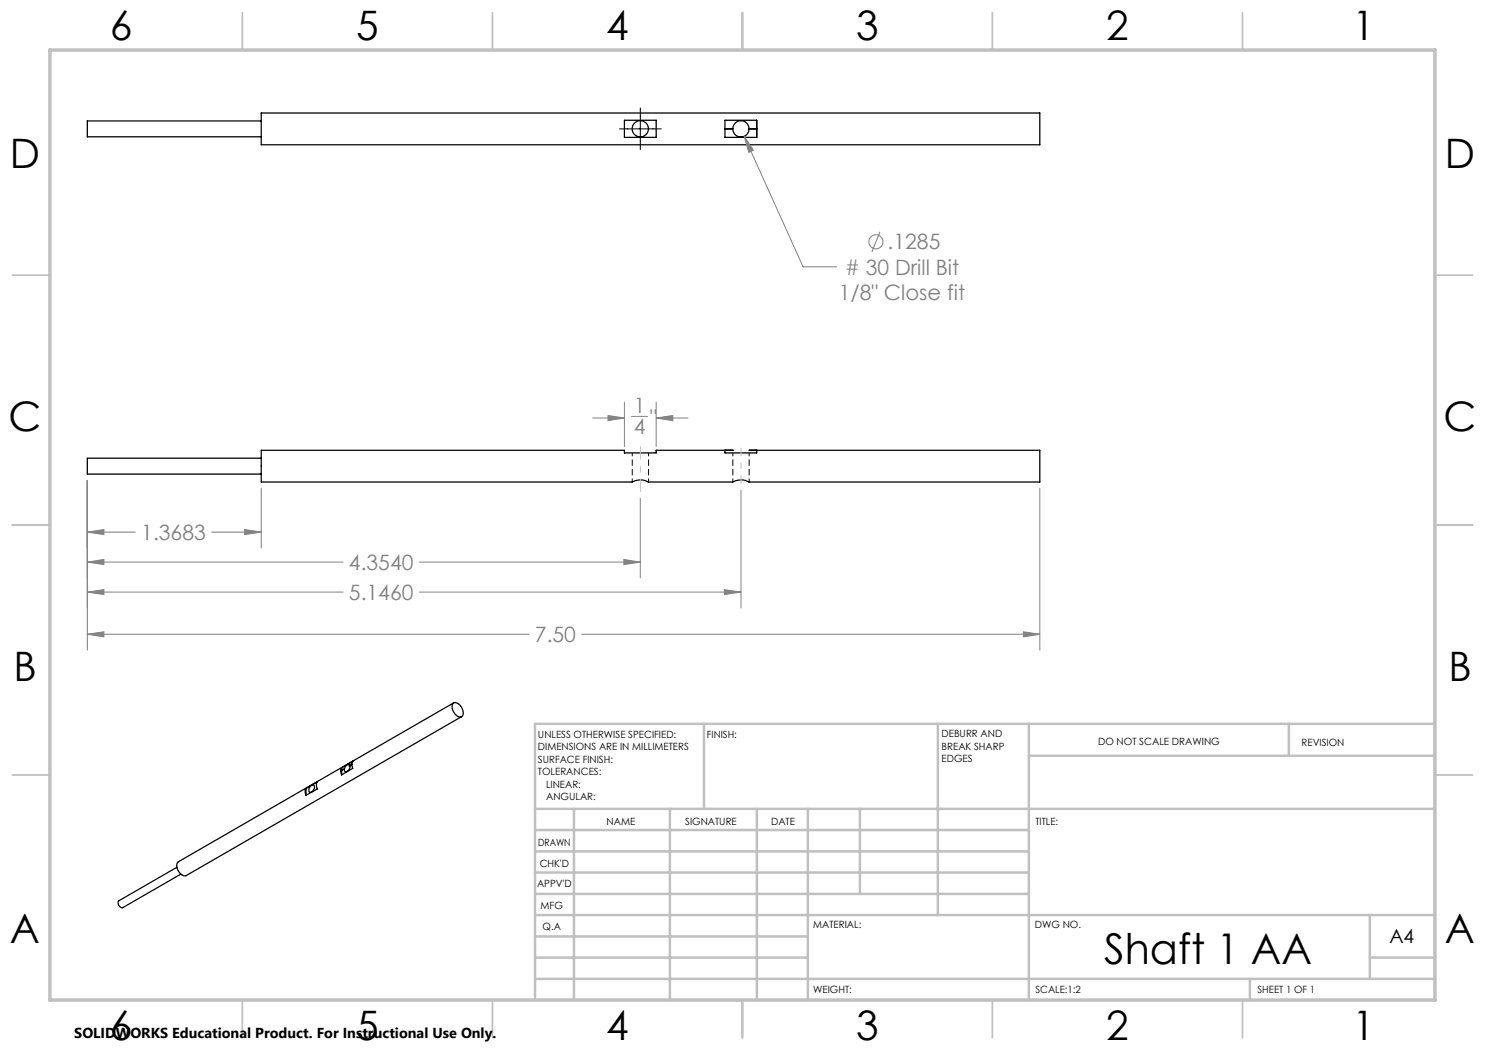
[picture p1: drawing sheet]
<svg xmlns="http://www.w3.org/2000/svg" width="297mm" height="210mm" viewBox="0 0 297 210" stroke-linecap="round" stroke-linejoin="round" font-family="sans-serif">
<g fill="none" stroke="#000" stroke-width=".25">
<path d="M52.2 22.6h155.8v6.4h-155.8zM52.2 24.2h-34.7v3.2h34.7M124.9 24.1h6.3v3.4h-6.3zM146.5 25.8h-1.5v1.7h6.3M146.5 25.8a1.64 1.64 0 0 0 1.7 1.6 1.64 1.64 0 0 0 1.6-1.6M149.8 25.8h1.5v1.7M149.8 25.7a1.64 1.64 0 0 0-1.6-1.6 1.64 1.64 0 0 0-1.7 1.7M149.8 25.7v.1M151.3 24.1h-6.3v1.6h1.5M151.3 24.1v1.6h-1.5M151.3 24.1v3.4M52.2 91.6h-34.7v3.2h34.7"/>
<path d="M145 90.1v.5h6.3v-.5M146.5 90.1h-15.3v.5h-6.3v-.5h-72.7v6.3h74.2a3.3 3.3 0 0 1 3.3 0h16.8a3.3 3.3 0 0 1 3.3 0h58.2v-6.3h-58.2M146.5 90.1h.1M149.8 90.1h.1M61.2 157.7l2.3-1.3a1.47 1.47 0 0 0 0 1.4l-2.3 1.3M61.2 157.7a1.41 1.41 0 0 0 0 1.4M61.2 157.7v1.4M62 157.3l.2-.1a.43 .43 0 0 1 .6-.1 .43 .43 0 0 1 .1 .6 .71 .71 0 0 1-1.1 .6v-.5zM68.2 154.2l.1 .8M68.3 153.6l-.1 .6M68.3 153.6l2.3-1.3-.2 .6-.6 .3 .6-.3 .2 .8-2.3 1.3M68.3 153.6v1.4"/>
<path d="M68.7 153.8l-.5 .4M69.4 153a.45 .45 0 0 1 .6 .1 .45 .45 0 0 1-.1 .6l-.2 .4a.46 .46 0 0 1-.7 .2 .46 .46 0 0 1 0-.7zM90.6 140.7a1.08 1.08 0 0 1 1.6 .6 1.62 1.62 0 0 1 .2 2 1.8 1.8 0 0 1-2-1.8zM90.7 140.6l-55 31.8a1.87 1.87 0 0 0 1 2.7h.6l55-31.8M35.4 173.5l-11.6 6.7a.89 .89 0 0 0 .8 1.3l11.6-6.7"/>
<circle cx="128.1" cy="25.8" r="1.64"/>
</g>
<path d="M126.5 90.6v5.8M129.7 96.4v-5.8M146.6 90.6v5.8M149.8 96.4v-5.8" fill="none" stroke="#000" stroke-width=".2" stroke-dasharray="1.3 .6" stroke-dashoffset=".6" stroke-linecap="butt"/>
<g fill="none" stroke="#808080" stroke-width=".2">
<path d="M148.8 27.3l1.9 2.7-.9 .5zM148.8 27.3l11.8 26.1h6.7M176 46.3l-1.6 4.1M17.5 96.1v33.9M52.2 97.7v11.9M118.5 83.6h6.4M121.6 83.1l3.3 .5-3.3 .5zM124.9 80.4v8.9M126.3 83.3h3.2M128.1 99.7v15.9M131.2 83.6l3.3-.5v1zM131.2 80.4v8.9"/>
<path d="M131.2 83.6h6.4M148.2 98v23.6M208 97.7v32.3M17.5 106.4l3.3-.5v1zM17.5 112.4l3.3-.5v1zM17.5 118.4l3.3-.5v1zM17.5 106.4h9.6M17.5 112.4h51.1M17.5 118.4h51.1M42.3 106.4h9.9M48.9 105.9l3.3 .5-3.3 .5zM83.9 112.4h44.2"/>
<path d="M83.9 118.4h64.3M124.8 111.9l3.3 .5-3.3 .5zM144.9 117.9l3.3 .5-3.3 .5zM17.5 126.9l3.3-.5v1zM17.5 126.9h88.3M116.3 126.9h91.7M204.7 126.4l3.3 .5-3.3 .5z"/>
<circle cx="175.2" cy="48.4" r="1.41"/>
</g>
<path d="M128.1 98.4v-9.1" fill="none" stroke="#c0c0c0" stroke-width=".2" stroke-dasharray="15.2 1.3 1.3 1.3" stroke-dashoffset="12.6" stroke-linecap="butt"/>
<path d="M148.2 89.6v7.1" fill="none" stroke="#c0c0c0" stroke-width=".2" stroke-dasharray="15.2 1.3 1.3 1.3" stroke-dashoffset="13.5" stroke-linecap="butt"/>
<path d="M123.9 25.8h8.4M128.1 21.6v8.3" fill="none" stroke="#000" stroke-width=".2"/>
<g fill="none" stroke="#c0c0c0" stroke-width=".35">
<path d="M48.5 2.5v7.5M98.5 2.5v7.5M148.5 2.5v7.5M198.5 2.5v7.5M248.5 2.5v7.5M2.5 55h7.5M287 55h7.5M2.5 105h7.5M287 105h7.5M2.5 155h7.5M287 155h7.5M48.5 200v7.5"/>
<path d="M98.5 200v7.5M148.5 200v7.5M198.5 200v7.5M248.5 200v7.5"/>
</g>
<g fill="none" stroke="#c0c0c0" stroke-width=".5">
<path d="M140.8 144.8v17M187.6 144.8v38.2M205.8 144.8v55.2M205.8 151.2h81.2M257.8 144.8v6.4M287 144.8h-180v55.2M107 161.8h180M107 178.8h98.8M107 174.5h98.8M107 170.3h98.8M107 166h98.8M114.8 161.8v38.2"/>
<path d="M134 161.8v38.2M151.4 161.8v38.2M161.6 161.8v38.2M172 161.8v17M107 195.8h180M107 191.5h54.6M107 187.3h54.6M107 183h180M250 195.8v4.2M274 191.5h13M274 183v12.8"/>
</g>
<path d="M10 10h277v190h-277z" fill="none" stroke="#c0c0c0" stroke-width=".7"/>
<g fill="#808080">
<path d="M148.8 27.3l1 3.2 .9-.5zM131.2 83.6l3.3-.5v1zM121.6 83.1l3.3 .5-3.3 .5zM17.5 126.9l3.3-.5v1zM204.7 126.4l3.3 .5-3.3 .5zM17.5 106.4l3.3-.5v1zM48.9 105.9l3.3 .5-3.3 .5z"/>
<path d="M17.5 112.4l3.3-.5v1zM124.8 111.9l3.3 .5-3.3 .5zM17.5 118.4l3.3-.5v1zM144.9 117.9l3.3 .5-3.3 .5z"/>
</g>
<text font-size="8.5" x="220.8" y="192.7">Shaft 1 AA</text>
<g font-size="8.1">
<text x="22" y="8">6</text>
<text x="71.2" y="8">5</text>
<text x="121.2" y="8">4</text>
<text x="171.2" y="8">3</text>
<text x="221.2" y="8">2</text>
<text x="270.5" y="8">1</text>
<text x="2" y="33.6">D</text>
<text x="289" y="33.6">D</text>
<text x="1.7" y="86.1">C</text>
<text x="288.7" y="86.1">C</text>
<text x="2.7" y="136.1">B</text>
<text x="289.7" y="136.1">B</text>
<text x="2" y="188.6">A</text>
<text x="289" y="188.6">A</text>
<text x="22" y="208">6</text>
<text x="71.2" y="208">5</text>
<text x="121.2" y="208">4</text>
<text x="171.2" y="208">3</text>
<text x="221.2" y="208">2</text>
<text x="270.5" y="208">1</text>
</g>
<g font-size="4.2" fill="#808080">
<text x="177.5" y="49.9">.1285</text>
<text x="168.9" y="55"># 30 Drill Bit</text>
<text x="167.8" y="60">1/8&quot; Close fit</text>
<text x="126.8" y="82.6">1</text>
<text x="126.8" y="86.8">4</text>
<text x="130" y="85">&quot;</text>
<text x="28.3" y="108">1.3683</text>
<text x="69.8" y="114">4.3540</text>
<text x="69.8" y="120">5.1460</text>
<text x="107" y="128.4">7.50</text>
</g>
<text font-size="3.9" x="277.9" y="188.5">A4</text>
<text font-size="2.9" x="14.9" y="207.6">SOLIDWORKS Educational Product. For Instructional Use Only.</text>
<g font-size="2">
<text x="107.6" y="147.6">UNLESS OTHERWISE SPECIFIED:</text>
<text x="141.4" y="147.6">FINISH:</text>
<text x="188.3" y="147.5">DEBURR AND</text>
<text x="188.3" y="150">BREAK SHARP</text>
<text x="219.6" y="149">DO NOT SCALE DRAWING</text>
<text x="260.3" y="149.2">REVISION</text>
<text x="107.6" y="150.1">DIMENSIONS ARE IN MILLIMETERS</text>
<text x="107.6" y="152.6">SURFACE FINISH:</text>
<text x="107.6" y="155.1">TOLERANCES:</text>
<text x="188.3" y="152.5">EDGES</text>
<text x="109.2" y="157.6">LINEAR:</text>
<text x="109.2" y="160.1">ANGULAR:</text>
<text x="121.3" y="165">NAME</text>
<text x="137" y="164.9">SIGNATURE</text>
<text x="154.2" y="164.9">DATE</text>
<text x="207.1" y="164.9">TITLE:</text>
<text x="107.6" y="169.1">DRAWN</text>
<text x="107.9" y="173.3">CHK'D</text>
<text x="107.4" y="177.4">APPV'D</text>
<text x="108.1" y="181.8">MFG</text>
<text x="108.5" y="186">Q.A</text>
<text x="162.6" y="185.5">MATERIAL:</text>
<text x="207" y="185.5">DWG NO.</text>
<text x="162.6" y="198.5">WEIGHT:</text>
<text x="207.1" y="198.6">SCALE:1:2</text>
<text x="251.5" y="198.6">SHEET 1 OF 1</text>
</g>
</svg>
